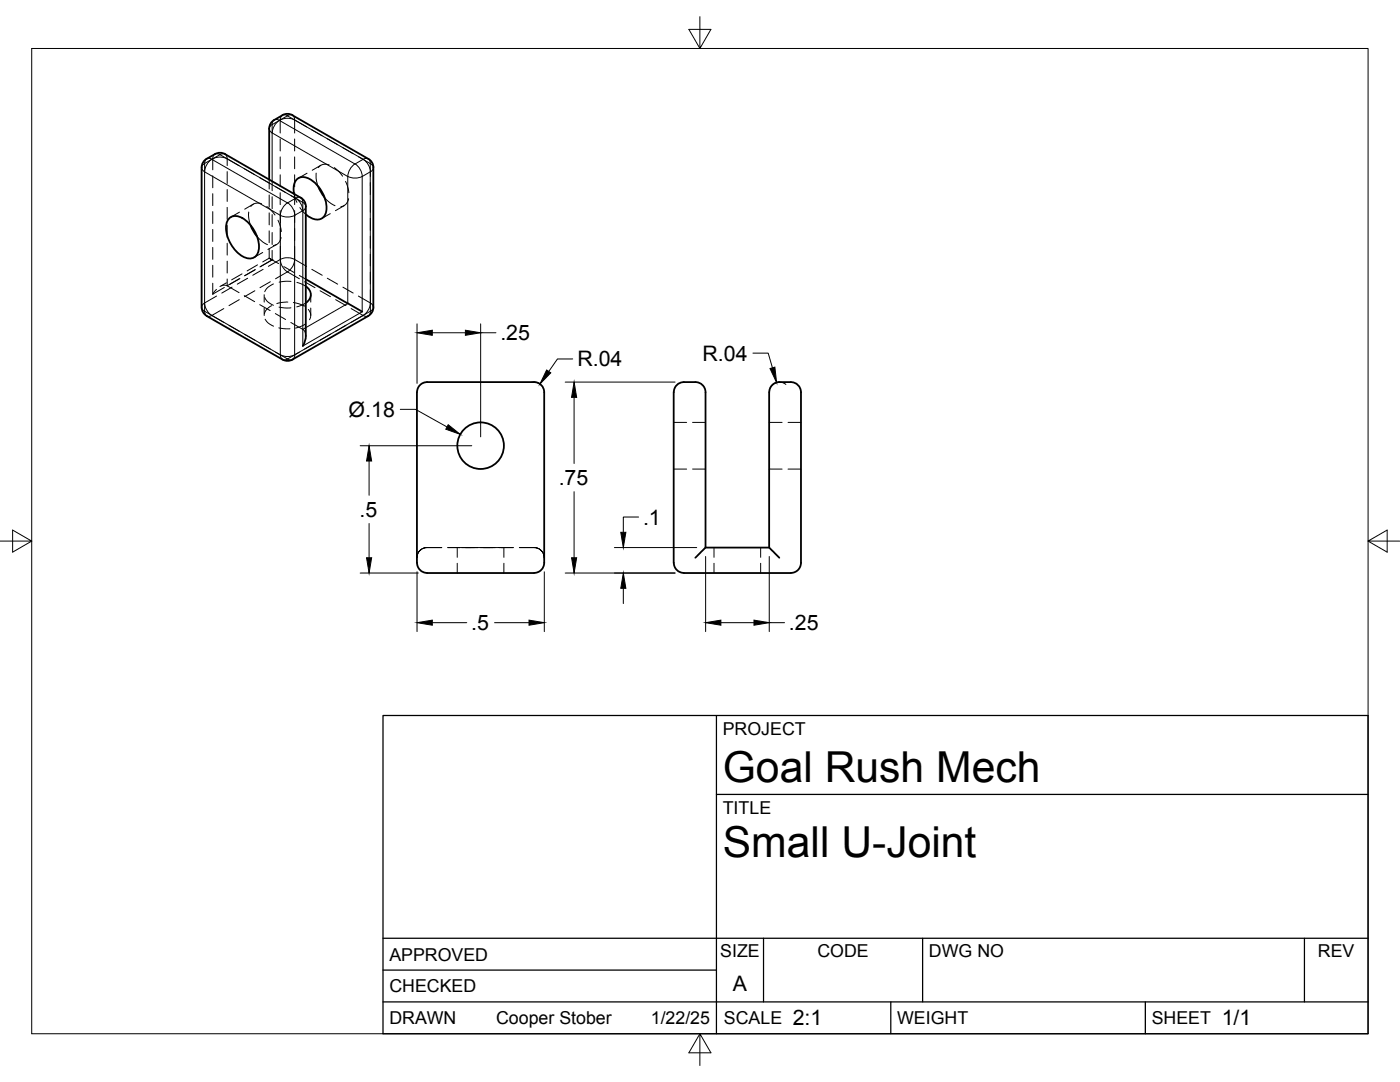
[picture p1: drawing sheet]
<svg xmlns="http://www.w3.org/2000/svg" width="279mm" height="216mm" viewBox="0 0 279 216" stroke-linecap="round" stroke-linejoin="round" font-family="sans-serif">
<!-- layer: Visible -->
<g fill="none" stroke="#000" stroke-width=".36">
<path d="M44.9 30.8l15.1 8.7M44.9 30.8a2.04 2.04 0 0 0-2 0 3.9 3.9 0 0 0-2.5 1.8l-.2 .8v27.9a2.04 2.04 0 0 0 1.1 1.7M54.7 23.9a3.9 3.9 0 0 1 2.9-1.2l.8 .3 15.1 8.7a2.04 2.04 0 0 1 1 1.8M54.7 23.9a2.04 2.04 0 0 0-1 1.8v10.1M58.7 38.7a2.68 2.68 0 0 1 1.1-3.2 3.4 3.4 0 0 1 3.4 1.4 6.4 6.4 0 0 1 1.8 5.7 1.85 1.85 0 0 1-2.7 1l-1.3-.8M60 39.4a2.04 2.04 0 0 1 1 1.8M63.5 37.2l1.3 2.2M74.5 33.5v27.8M45.7 43.6a2.37 2.37 0 0 1 3.3 .3 7 7 0 0 1 2.6 6.1 1.94 1.94 0 0 1-3.2 1.1 7 7 0 0 1-3.2-6.4zM50 45l1.2 2.1M61 41.2v25.8l-.2 1.2-.4 .8M61 55.7l8.4 4.9"/>
<path d="M61 57.1a1.88 1.88 0 0 1 0 3.3M41.3 63.1l15.1 8.6a2.04 2.04 0 0 0 2 0M69.4 60.5l2.9 1.7M73.5 63.1l-15.1 8.6M74.5 61.3a2.04 2.04 0 0 1-1 1.7M85.2 76.2h21.4a2.02 2.02 0 0 1 2 2.1v34a2.02 2.02 0 0 1-2 2M85.2 76.2a2.02 2.02 0 0 0-2 2.1v34a2.06 2.06 0 0 0 2 2M138.8 76.2h-2.3a2.02 2.02 0 0 0-2 2.1v34a2.06 2.06 0 0 0 2 2M138.8 76.2a2.02 2.02 0 0 1 2 2.1v31M155.5 76.2h2.3a2.02 2.02 0 0 1 2.1 2.1v34a2.02 2.02 0 0 1-2.1 2M155.5 76.2a2.02 2.02 0 0 0-2 2.1v31M85.2 114.3h21.4"/>
<path d="M136.5 114.3h21.3M138.8 111.3l2-2h12.7l2 2"/>
<circle cx="95.9" cy="88.9" r="4.6"/>
</g>
<!-- layer: Hidden -->
<g fill="none" stroke="#000" stroke-width=".2">
<path d="M53.7 35.8v1.9M53.7 38.9v2.4M58.7 38.7l.5 1.7M61.3 34.6l-1.8 1M63.1 34.5v1l.4 1.7M64 33l-1.7 1M64.7 39.4l1.3 1.2 .9 .4M65.7 32.9a1.8 1.8 0 0 0-2.2 .5M66.7 33.4l.7 .6 1 1.2M69 36.2l.5 1.4 .1 .9M69.6 39.6a1.77 1.77 0 0 1-1.6 1.6M43.2 57.7l-.7 1"/>
<path d="M44.2 57l.6-.1 .5 .1 2.4 1.4M45.2 56.4l-1.3 .8M47.8 42.3l-1.7 1M48.3 54.7l-2.1 1.1M48.7 59l2.1 1.2M49.6 42.3v1l.4 1.7M50.6 40.7l-1.8 1M51.2 47.1l1.3 1.2 .9 .5M51.4 52.9l-2.1 1.2M52.2 40.7a1.76 1.76 0 0 0-2.1 .5M52.4 50.4l-1.7 1M52.7 58.8v1.5"/>
<path d="M52.8 59.4l.7 .9 1.1 .6M53.2 41.2l.7 .5 1 1.2M53.7 51.5l.6 .4zM53.7 49.6v1.9l-1.3 .8M53.7 42.5v2.4M53.7 46.1v2.3M54.3 51.9l1.3 .7M54.6 56.7l-1.1 .6-.7 .9M55.2 48.8l-1.7 1M55.5 43.9l.5 1.5 .1 .8M56.1 47.4a1.77 1.77 0 0 1-1.6 1.6M56.6 53.2l2.1 1.2"/>
<path d="M58.1 56.2l-2.4 .1M59.2 56.3l1.8 .8M59.7 55l1.3 .7M59.8 41.4l1.2 1.4M62 58.8v1.5M65.9 42.6l-1.7 1M68.7 41l-1.7 1M51.8 60.8l2.1 1.2M52.7 61.5v1.4M52.9 63.7l.6 .7 1.1 .7M54.2 61l-.9 .7-.5 .9M54.9 62.6l2.1 1.2"/>
<path d="M55.6 65.4l2.3 .2M55.7 61.3l2.4 .1M57.4 60.3l-2.2 .3M58 64.3l2.6 1.6 .3 .5 .1 .6M58.5 60.4l1.2 .2 1 .4M60.7 61h.1M61 64.6l-.9 .5-1.1 .4M61 60.5l-1.8 .7M61.5 61.7l.2 .2a1.61 1.61 0 0 1 .1 1.9M62 61.5v1.4M134.5 84.3h2.5M134.5 93.6h2.5"/>
<path d="M138.2 84.3h2.6M138.2 93.6h2.6M153.5 84.3h2.6M153.5 93.6h2.6M157.3 84.3h2.6M157.3 93.6h2.6M83.8 109.9l-.4 .5-.2 .9a2.02 2.02 0 0 1 2-2l-.9 .2zM85.2 109.3h3M89.4 109.3h2.3M91.2 109.3v1.9M91.2 112.4v1.9M91.6 109.3h2.4"/>
<path d="M92.2 109.3h2.5M92.9 109.3h4.9M95.9 109.3h2.5M96.5 109.3h2.4M99 109.3h1.5h-.9M100.1 109.3h2.3M100.6 109.3v1.9M100.6 112.4v1.9M103.7 109.3h2.9M106.6 109.3a2.02 2.02 0 0 1 2 2 2.02 2.02 0 0 0-2-2zM142.5 109.3v1.9M142.5 112.4v1.9"/>
<path d="M151.8 109.3v1.9M151.8 112.4v1.9"/>
</g>
<!-- layer: Visible Narrow -->
<g fill="none" stroke="#000" stroke-width=".2">
<path d="M40.2 33.4l.2 .5 .4 .4M40.8 34.3v27.8M40.8 34.3l15.1 8.7M41.3 31.7l.4-.1 .6 .2M42.3 31.8l1.6-.9 15.1 8.7-1.6 .9zM42.3 31.8a3.2 3.2 0 0 0-1.5 2.5M42.9 30.8l.5-.1a.89 .89 0 0 0 1.1 0l.4 .1M53.7 25.7l.2 .4 .4 .4M54.3 26.5l15.1 8.7v25.4l-8.4 4.8M54.3 26.5v9.7M54.7 23.9l.5-.1 .6 .2a3.2 3.2 0 0 0-1.5 2.5M56.4 23l.4-.1 .6 .2"/>
<path d="M57.4 23.1l-1.6 .9 15 8.7 1.7-.9M57.4 23.1l15.1 8.7M58.4 23l-.5-.1-.5 .2M60 39.4l-.4-.1-.6 .2a3.2 3.2 0 0 1 1.4 2.5M70.5 33l.4-.3a3.2 3.2 0 0 1 1.4 2.5 3.2 3.2 0 0 1-2.9 0 3.2 3.2 0 0 1 1.1-2.2zM72.5 31.8a3.2 3.2 0 0 1 1.4 2.5l.5-.4 .1-.4M73.5 31.7l-.5-.1-.5 .2M55.9 43v27.8M55.9 43a3.2 3.2 0 0 0 2.9 0M56 43a3.2 3.2 0 0 1 1.4-2.5 3.2 3.2 0 0 1 1.4 2.5M58.8 43v27.8M60.4 42v27l11.9-6.8v-27l1.6-.9v27.8l-15.1 8.7"/>
<path d="M60.4 42l-1.6 1M61 41.2l-.1 .5-.5 .3M40.2 61.3l.2 .4 .4 .4M40.8 62.1l15.1 8.7M40.8 62.1l.1 .6 .4 .3M55.9 70.8a3.2 3.2 0 0 0 2.9 0M56 70.8l.1 .6 .3 .3M58.8 70.8l-.1 .6-.3 .3M74.5 61.3l-.1 .4a.89 .89 0 0 0-.6 1l-.3 .3"/>
</g>
<!-- layer: Hidden Narrow -->
<g fill="none" stroke="#000" stroke-width=".2">
<path d="M41.3 31.7l-.4 .7-.1 1.9M42.5 31.7a3.2 3.2 0 0 1 2.8 0M42.5 31.7l-1.9 1.1-.4 .6M42.5 31.7v2.2M42.5 35.1v2.4M42.5 38.7v2.3M42.9 30.8l-.3 .2-.1 .7M44.9 30.8l.3 .2 .1 .7M45.3 31.7v1.3M45.3 34.2v2.4M45.3 37.8v2.4M45.3 31.7l2.4 1.4"/>
<path d="M48.7 33.7l2.1 1.2M51.8 35.5l2.1 1.1M54.3 24.9l-.4 .3-.2 .5M54.3 24.9v1.6M54.3 36.2v1.9M54.3 39.3v2.3M54.7 23.9l-.3 .5-.1 .5M54.9 37.2l2.1 1.2M55.9 23.9a3.2 3.2 0 0 1 2.9 0M55.9 23.9v2.6M55.9 27.7v2.4M55.9 31.3v2.4"/>
<path d="M55.9 34.9v2.4M55.9 38.5v2.3M55.9 23.9l-1.6 1M56.3 23l-.2 .3-.2 .6M58 39l2.4 1.4M58.4 23l.3 .3 .1 .6M58.8 23.9v2.6M58.8 27.7v2.4M58.8 31.3v2.4M58.8 34.9v2.4M58.8 38.4v2.4M58.8 23.9l2.4 1.4"/>
<path d="M60 39.5l.4 .4v.5M62.2 25.9l2.1 1.2M65.3 27.7l2.1 1.2M68.4 29.5l2.1 1.2M71.5 31.3l2.4 1.3M73.5 31.7l.2 .3 .2 .6M73.9 32.6l.4 .4 .2 .5M73.9 32.6v2.6M73.9 36.4v2.4M73.9 40v2.4M42.5 56.5v2.2l2.3-1.3M42.5 42.2v2.4"/>
<path d="M42.5 45.8v2.4M42.5 49.4v2.4M42.5 52.9v2.4M43.2 59.1l-2.4 1.4M45.3 41.4v2.4M45.3 45v2.3M45.3 48.5v2.4M45.3 52.1v2.4M46.3 57.3l-2 1.2M47.8 55.6l-2.5 1.4v-1.3M47.8 59.8l-2.1 1.2M47.9 55.6l-2.1 1.2"/>
<path d="M49.4 55.5l-2.1 1.2M50.9 53.8l-2.1 1.2M50.9 58l-2.1 1.2M51 53.8l-2.1 1.2M52.5 53.7l-2.1 1.2M54 56.2l-2.1 1.2M54.3 51.9h.1M54.3 51.9l-2.3 1.3M54.3 51.9l-2.4 1.4M54.3 42.8v2.4M54.3 46.4v2.4M54.3 50v1.9"/>
<path d="M55 55.6l2.4-1.3 2.4 1.3M55.9 42v2.4M55.9 51.8a3.1 3.1 0 0 1 2.9 0 3 3 0 0 1-1.4 2.5 3.1 3.1 0 0 1-1.5-2.5zM55.9 49.2v2.6l-2.3 1.3M55.9 45.6v2.4M58.8 42v2.4M58.8 45.6v2.4M58.8 49.2v2.6M58.8 51.8l2.4 1.3M60.4 40.4l.5 .4 .1 .4M60.4 40.4v1.6M60.8 56.2l2.1 1.2"/>
<path d="M62.2 53.7l2.1 1.2M63.9 58l2.1 1.2M65.3 55.5l2.1 1.2M67 59.8l2 1.2M68.4 57.3l2.1 1.2M71.5 59.1l2.4 1.4M73.9 43.6v2.4M73.9 47.1v2.4M73.9 50.7v2.4M73.9 54.3v2.4M73.9 57.8v2.7M40.8 60.5l-.5 .4-.1 .4"/>
<path d="M40.8 60.5a3.2 3.2 0 0 0 1.5 2.4M42.3 62.9l-.6 .2h-.4M42.3 62.9l2.4 1.4M44.7 61.6l-2.4 1.3M45.7 64.9l2.1 1.2M48.8 66.7l2.1 1.2M51.9 68.5l2.1 1.2M55 70.3l2.4 1.3M57.4 71.6l-.6 .2-.4-.1M57.4 71.6l.5 .2 .5-.1M59.8 70.3l-2.4 1.3M61 65.4l-.6 .3"/>
<path d="M62.9 68.5l-2.1 1.2M66 66.7l-2.1 1.2M69 64.9l-2 1.2M70.1 61.6l2.4 1.3M72.5 62.9l.5 .2h.5M72.5 62.9l-2.4 1.4M73.9 60.5a3.2 3.2 0 0 1-1.4 2.4M73.9 60.5l.5 .3 .1 .5"/>
</g>
<!-- layer: Border -->
<path d="M6.3 9.7h266.7v196.6h-266.7zM139.7 3.3v6.4l2.2-3.8h-4.4l2.2 3.8M0 108h6.3l-3.8-2.2v4.4l3.8-2.2M273 108l3.8 2.2v-4.4l-3.8 2.2h6.4M139.7 206.3l-2.2 3.8h4.4l-2.2-3.8v6.3" fill="none" stroke="#000" stroke-width=".2"/>
<!-- layer: Titleblock -->
<path d="M76.4 142.8h196.6v63.5h-196.6zM143 158.5h130M143 142.8v63.5M76.4 199.9h196.6M76.4 193.6h66.6M76.4 187.2h196.6M152.4 187.2v12.7M177.8 199.9v6.4M184.1 187.2v12.7M228.6 199.9v6.4M260.3 187.2v12.7" fill="none" stroke="#000" stroke-width=".25"/>
<!-- layer: FD_Dimensions -->
<g fill="none" stroke="#000" stroke-width=".2">
<path d="M83.2 64.6v11.9M86.3 66.4h6.6M95.9 64.6v22.6M95.9 66.4h3.1M106.1 76.3h1.1l.7 .4M112.8 76.2h21.9M114.3 71.6h-3l-1.8 2.5M114.6 79.3v13.2M150.3 70.5h3l.9 2.9M156.8 76.7a2.02 2.02 0 0 0-3.1 .7M71.9 88.9h22.2M73.7 92v6.8"/>
<path d="M79.9 81.7h3l6.3 3.5M114.6 98.1v13.2M71.9 114.3h11.6M73.7 104.5v6.8M83.2 114.1v11.9M108.6 114.1v11.9M112.8 114.3h21.9M122.6 109.3h16.4M124.4 117.4v3M127.4 103.2h-3v3M140.8 111v15M153.5 111v15"/>
<path d="M86.3 124.2h6.9M98.7 124.2h6.9M143.9 124.2h6.6M153.5 124.2h3.1"/>
</g>
<g fill="#000" stroke="#000" stroke-width=".2">
<path d="M83.2 66.4l3.1-.5v1zM92.9 65.9l3 .5-3 .5zM109.1 73.8l.8 .6-2.1 2.2zM114.6 76.2l.5 3.1h-1zM153.7 73.5l.9-.2 .4 3zM73.7 88.9l.5 3.1h-1zM89.5 84.8l2.4 1.9-2.9-1.1zM73.2 111.3h1l-.5 3zM114.1 111.3h1l-.5 3zM124.4 114.3l.5 3.1h-1zM123.9 106.2h1l-.5 3.1zM83.2 124.2l3.1-.5v1.1z"/>
<path d="M105.6 123.7l3 .5-3 .6zM140.8 124.2l3.1-.5v1.1zM150.5 123.7l3 .5-3 .6z"/>
</g>
<g font-size="8.5">
<text x="144.3" y="156">Goal Rush Mech</text>
<text x="144.3" y="171">Small U-Joint</text>
</g>
<g font-size="4.3">
<text x="99.9" y="67.9">.25</text>
<text x="140.2" y="72">R.04</text>
<text x="115.2" y="73.1">R.04</text>
<text x="69.6" y="83.1">Ø.18</text>
<text x="111.5" y="96.8">.75</text>
<text x="71.8" y="103.1">.5</text>
<text x="128.3" y="104.7">.1</text>
<text x="94" y="125.7">.5</text>
<text x="157.4" y="125.7">.25</text>
<text x="146.3" y="197.7">A</text>
<text x="158.2" y="204.6">2:1</text>
<text x="243.8" y="204.6">1/1</text>
</g>
<g font-size="3.5">
<text x="144.3" y="146.6">PROJECT</text>
<text x="144.3" y="162.3">TITLE</text>
<text x="77.7" y="191.7">APPROVED</text>
<text x="143.7" y="191">SIZE</text>
<text x="163.1" y="191">CODE</text>
<text x="185.4" y="191">DWG NO</text>
<text x="263" y="191">REV</text>
<text x="77.7" y="198">CHECKED</text>
<text x="77.7" y="204.4">DRAWN</text>
<text x="99" y="204.4">Cooper Stober</text>
<text x="129.9" y="204.4">1/22/25</text>
<text x="144.5" y="204.4">SCALE</text>
<text x="179" y="204.4">WEIGHT</text>
<text x="229.8" y="204.4">SHEET</text>
</g>
</svg>
